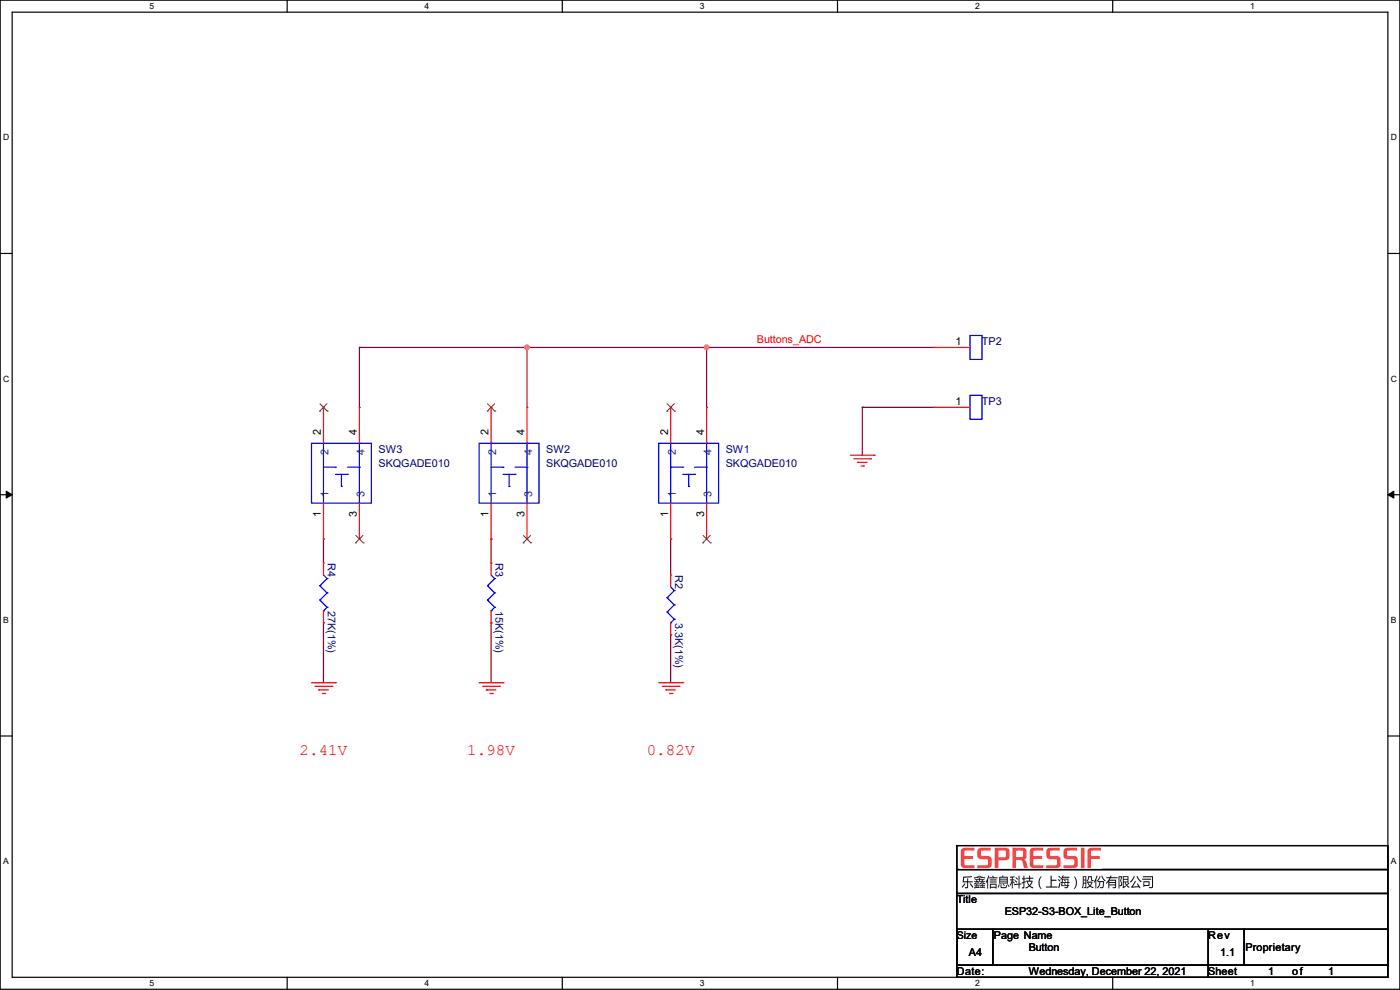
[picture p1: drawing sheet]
# OrCAD Capture schematic SCH_ESP32-S3-BOX-Lite_Button_V1.1_20211125.DSN
size A4; title: ESP32-S3-BOX_Lite_Button; rev: 1.1; company: ESPRESSIF; note: ESP32-S3-EYE_V1.0

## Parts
R2  3.3K(1%)  [R0402]
R3  15K(1%)  [R0402]
R4  27K(1%)  [R0402]
SW1  SKQGADE010  [SKQGAFE010]
SW2  SKQGADE010  [SKQGAFE010]
SW3  SKQGADE010  [SKQGAFE010]
TP2  TESTPOINT  [SIP1_2]
TP3  TESTPOINT  [SIP1_2]

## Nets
GND: R2.2 R3.2 R4.2 TP3.1
Buttons_ADC: SW1.4 SW2.4 SW3.4 TP2.1
N457855: R2.1 SW1.1
N457942: R3.1 SW2.1
N458032: R4.1 SW3.1

Not connected (* = marked no-connect by the designer): SW1 2* 3*; SW2 2* 3*; SW3 2* 3*

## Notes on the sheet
- 2.41V
- 1.98V
- 0.82V
